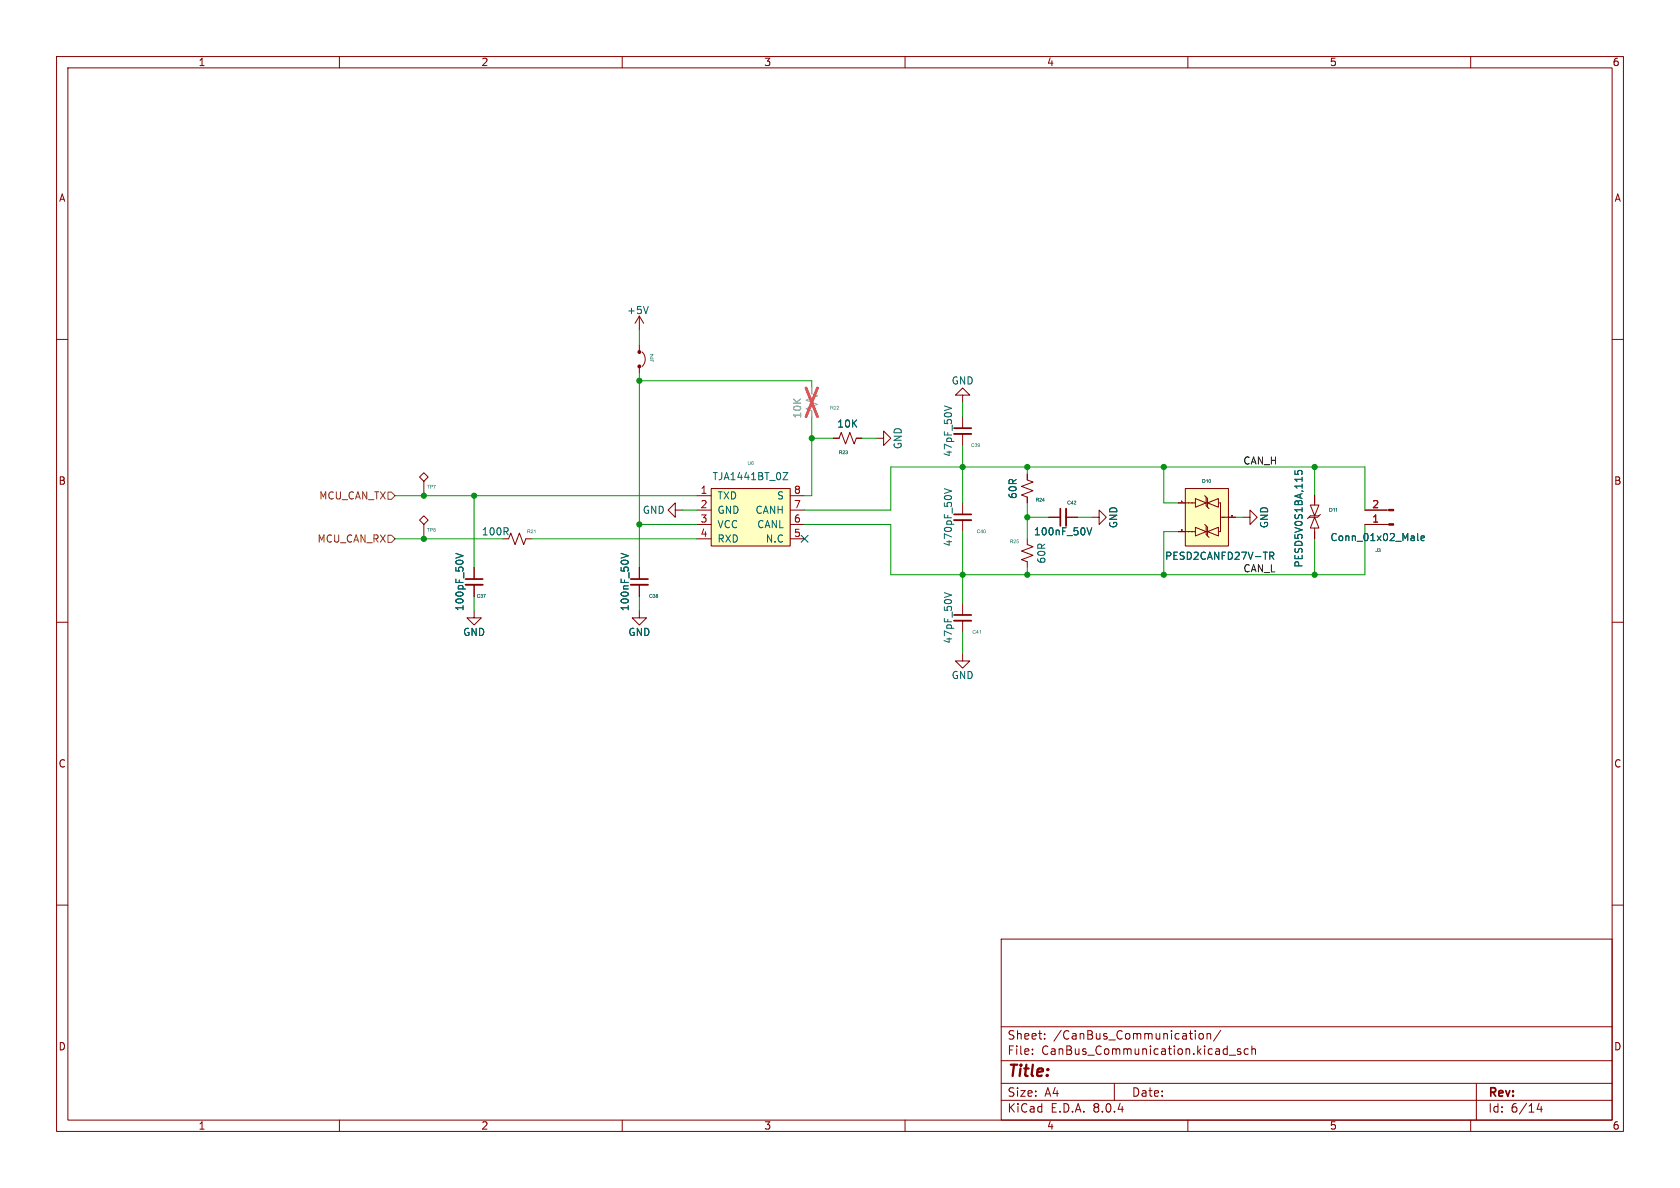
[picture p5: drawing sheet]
<svg xmlns="http://www.w3.org/2000/svg" width="297mm" height="210mm" viewBox="0 0 297 210" stroke-linecap="round" stroke-linejoin="round" font-family="sans-serif">
<g fill="none" stroke="#840000" stroke-width=".18">
<path d="M10 10h277v190h-277zM12 12h273v186h-273zM60 10v2M110 10v2M160 10v2M210 10v2M260 10v2M10 60h2M113 55.9l-.7 1.3M113 55.9v2.5M113 55.9l.8 1.3M285 60h2"/>
<path d="M74.2 91.9l.7-.7 .8 .7-.8 .8zM74.2 84.3l.7-.7 .8 .7-.8 .8zM74.9 85.1v2.5M74.9 92.7v2.6M119.4 90.2v1.2l-1.3-1.2 1.3-1.3v1.3h1.2M10 110h2M83.8 100.3v2.1M83.8 103.4v2M285 110h2M10 160h2M285 160h2M177 166h108v32h-108z"/>
<path d="M60 198v2M110 198v2M160 198v2M177 194.5h108M177 191.5h108M177 187.5h108M177 181.5h108M182.5 186.3v.1M182.5 185.5v.1M184.7 183.6v.1M184.7 182.8v.1M197 191.5v3"/>
<path d="M210 198v2M211.3 182.2v.1M211.3 182.7v1M212 182.8l.2-.1 .5 .1v.6l-.1 .2-.4 .1-.2-.1zM213.4 182.8l.2-.1 .4 .1v.9M213.4 182.7v1M215.8 182.1l-1.3 2M217.3 186.5h1.2M219.3 185.5l-.3-.1-.3 .2 .1 .2 .5 .2v.3h-.6M220.7 185.5l-.5-.1-.2 .3v.4l.1 .2h.6M221.3 185.5l.2-.1 .4 .1 .1 .9M221.3 184.9v1.5"/>
<path d="M260 198v2M261 191.5v6.5M272.1 195l-.4 1.1h1M272.5 195.6v1"/>
</g>
<path d="M82.3 103.4h3" fill="none" stroke="#840000" stroke-width=".33"/>
<path d="M82.3 102.4h3" fill="none" stroke="#840000" stroke-width=".3"/>
<path d="M114.6 54.2l-.4 1.2M80.6 97.8l1.3 .4-1.3 .5" fill="none" stroke="#006464" stroke-width=".18"/>
<path d="M125.7 86.4h14v10.1h-14z" fill="#ffffc2"/>
<g fill="none" stroke="#840000" stroke-width=".18">
<path d="M88.9 95.3h1l.4-1.1 .8 2.1 .7-2.1 .8 2.1 .4-1h1M123.2 87.6h2.5M123.2 90.2h2.5M123.2 92.7h2.5M123.2 95.3h2.5M125.7 86.4h14v10.1h-14zM139.7 87.6h2.5M139.7 90.2h2.5M139.7 92.7h2.5M139.7 95.3h2.5M231.6 89.3h1.6l-.8 1.9zM232.4 91.4l.8 1.9h-1.6z"/>
<path d="M232.4 87.6v1.7M232.4 93.3v2M233.2 91.2h-1.6l-.5 .5M233.4 90.9l-.5 .5h-1.5M241.3 90.2h4.2M241.3 92.7h4.2M83.8 108v1.2h-1.3l1.3 1.3 1.3-1.3h-1.3M113 108v1.2h-1.2l1.2 1.3 1.3-1.3h-1.3M113 100.3v2.1M113 103.4v2"/>
</g>
<path d="M109.8 97.8l1.3 .4-1.3 .5M138.4 83.5h.9l-.9 1.3h.9M228.9 83.2v.6l.6 .1-.1-.2 .1-.4 .2-.1h.4l.1 .2-.1 .5M250.6 94.3v1.1l.2 .2M251.2 95.2l.6-.2v-.2l-.4-.1-.2 .2 .1 .6h.5" fill="none" stroke="#006464" stroke-width=".18"/>
<path d="M111.5 103.4h3.1" fill="none" stroke="#840000" stroke-width=".33"/>
<path d="M111.5 102.4h3.1" fill="none" stroke="#840000" stroke-width=".3"/>
<g fill="#840000" stroke="#840000" stroke-width=".18">
<path d="M245.5 90h.9v.3h-.9z"/>
<path d="M245.5 92.6h.9v.2h-.9z"/>
</g>
<path d="M209.5 86.4h7.7v10.1h-7.7z" fill="#ffffc2"/>
<g fill="none" stroke="#840000" stroke-width=".18">
<path d="M113 61v1.2M113 64.8v1.2M113.5 62.2a1.79 1.79 0 0 1 0 2.6M147.3 77.5h1l.4-1 .8 2 .7-2 .8 2 .4-1h1M154.9 77.5h1.3v1.2l1.3-1.2-1.3-1.3v1.3M170.2 69.9h-1.3l1.3-1.3 1.2 1.3h-1.2v1.2M170.2 73.7v2M170.2 76.7v2M170.2 88.9v2M170.2 91.9v2.1M181.6 83.8v1l1 .4-2 .8 2 .7-2 .8 1 .4v1M181.6 95.3v1l1 .3-2 .8 2 .8-2 .7 1 .4v1"/>
<path d="M185.4 91.4h2.1M188.5 91.4h2M193 91.4h1.3v1.3l1.3-1.3-1.3-1.2v1.2M208.3 94h3M208.3 88.9h3M209.5 86.4h7.7v10.1h-7.7zM211.3 93.2l1.9 .8-1.9 .7zM211.3 88.1l1.9 .8-1.9 .8zM213 87.6l.5 .5v1.6M213 92.7l.5 .5v1.5M213.2 93v1.5l.5 .5M213.2 87.9v1.5l.5 .5"/>
<path d="M213.5 94l1.9-.8v1.5zM213.5 88.9l1.9-.8v1.6zM215.4 88.9h.4v5.1h-.4M215.8 91.4h2.6M219.7 91.4h1.3v1.3l1.2-1.3-1.2-1.2v1.2M232.4 87.6v1.3M232.4 94v1.3M241.3 92.7h3.8M241.3 90.2h3.8M83.8 100.3v2.1M83.8 103.4v2M113 100.3v2.1"/>
<path d="M113 103.4v2M170.2 115.6v1.2h-1.3l1.3 1.3 1.2-1.3h-1.2M170.2 106.7v2M170.2 109.7v2.1"/>
</g>
<path d="M208.9 88.6h.1M208.9 93.7h.1M217.8 91.1h.1M217.8 91.2h.1M217.8 91.1v.1" fill="none" stroke="#a90000" stroke-width=".18"/>
<path d="M166.9 71.8l1.3 .4M80.6 97.8l1.3 .4-1.3 .5M109.8 97.8l1.3 .4-1.3 .5M166.9 86.4l1.3 .4-1.3 .4M192.2 93.3l.4 1.3 .4-1.3M224.5 98.3l.6-.1 .1-.2-.1-.3-.6-.1v1.3M224.8 98.3l.4 .6M228.9 83.2v.6l.6 .1-.1-.2 .1-.4 .2-.1h.4l.1 .2-.1 .5M250.6 94.3v1.1l.2 .2M251.2 95.2l.6-.2v-.2l-.4-.1-.2 .2 .1 .6h.5M166.9 104.8l1.3 .4" fill="none" stroke="#006464" stroke-width=".18"/>
<g fill="#840000" stroke="#840000" stroke-width=".18">
<circle cx="113" cy="62.2" r=".25"/>
<circle cx="113" cy="64.8" r=".25"/>
</g>
<path d="M168.7 76.7h3M168.7 91.9h3M188.5 89.9v3.1M168.7 109.7h3" fill="none" stroke="#840000" stroke-width=".33"/>
<path d="M168.7 75.7h3M168.7 90.9h3M187.5 89.9v3.1M168.7 108.7h3" fill="none" stroke="#840000" stroke-width=".3"/>
<path d="M143.5 68.6v1l1 .4-2 .7 2 .8-2 .8 1 .3v1.1" fill="none" stroke="#a1a1a1" stroke-width=".18"/>
<path d="M142.5 68.6l2 5.1M144.5 68.6l-2 5.1" fill="none" stroke="#e65255" stroke-width=".46"/>
<path d="M68.6 87h.6l.6 .6-.6 .7h-.6zM68.6 94.6h.6l.6 .7-.6 .6h-.6z" fill="none" stroke="#725600" stroke-width=".18"/>
<g fill="none" stroke="#009600" stroke-width=".18">
<path d="M113 58.4v2.6M113 67.3h30.5v1.3M113 66v34.3M143.5 73.7v13.9h-1.3M143.5 77.5h3.8M152.4 77.5h2.5M170.2 71.1v2.6M170.2 78.7v10.2M69.8 95.3h19.1M69.8 87.6h53.4M83.8 87.6v12.7M94 95.3h29.2"/>
<path d="M113 92.7h10.2M120.6 90.2h2.6M142.2 92.7h15.3v8.9h83.8v-8.9M142.2 90.2h15.3v-7.6h83.8v7.6M170.2 94v12.7M181.6 91.4h3.8M181.6 82.6v1.2M181.6 88.9v6.4M190.5 91.4h2.5M205.7 82.6v6.3h2.6M208.3 94h-2.6v7.6M218.4 91.4h1.3"/>
<path d="M232.4 82.6v5M232.4 95.3v6.3M83.8 105.4v2.6M113 105.4v2.6M170.2 111.8v3.8M181.6 100.3v1.3"/>
</g>
<path d="M141.6 94.6l1.2 1.3M142.8 94.6l-1.2 1.3" fill="none" stroke="#000084" stroke-width=".18"/>
<g fill="#009600" stroke="#009600" stroke-width=".18">
<circle cx="83.8" cy="87.6" r=".46"/>
<circle cx="113" cy="92.7" r=".46"/>
<circle cx="74.9" cy="87.6" r=".46"/>
<circle cx="113" cy="67.3" r=".46"/>
<circle cx="74.9" cy="95.3" r=".46"/>
<circle cx="143.5" cy="77.5" r=".46"/>
<circle cx="232.4" cy="101.6" r=".46"/>
<circle cx="205.7" cy="82.6" r=".46"/>
<circle cx="205.7" cy="101.6" r=".46"/>
<circle cx="232.4" cy="82.6" r=".46"/>
<circle cx="181.6" cy="91.4" r=".46"/>
<circle cx="181.6" cy="82.6" r=".46"/>
<circle cx="170.2" cy="82.6" r=".46"/>
<circle cx="170.2" cy="101.6" r=".46"/>
<circle cx="181.6" cy="101.6" r=".46"/>
</g>
<text font-size="2.8" fill="#840000" x="178" y="190.9">Title:</text>
<g font-size="2.1" fill="#840000">
<text x="178" y="184">Sheet:</text>
<text x="186.2" y="184">/CanBus_Communication/</text>
<text x="178" y="186.7">File:</text>
<text x="184.1" y="186.7">CanBus_Communication.kicad_sch</text>
<text x="178" y="196.9">KiCad</text>
<text x="178" y="194.1">Size:</text>
<text x="184.7" y="194.1">A4</text>
<text x="185.7" y="196.9">E.D.A.</text>
<text x="193.3" y="196.9">8.0.4</text>
<text x="200" y="194.1">Date:</text>
<text x="263" y="194.3">Rev:</text>
<text x="263" y="196.9">Id:</text>
<text x="267.1" y="196.9">6/14</text>
</g>
<g font-size="1.8" fill="#840000">
<text x="35" y="11.9">1</text>
<text x="85" y="11.9">2</text>
<text x="135" y="11.9">3</text>
<text x="185" y="11.9">4</text>
<text x="235" y="11.9">5</text>
<text x="285" y="11.9">6</text>
<text x="10.3" y="35.9">A</text>
<text x="285.3" y="35.9">A</text>
<text x="10.3" y="85.9">B</text>
<text x="285.3" y="85.9">B</text>
<text x="10.3" y="135.9">C</text>
<text x="285.3" y="135.9">C</text>
<text x="10.3" y="185.9">D</text>
<text x="285.3" y="185.9">D</text>
<text x="35" y="199.9">1</text>
<text x="85" y="199.9">2</text>
<text x="135" y="199.9">3</text>
<text x="185" y="199.9">4</text>
<text x="235" y="199.9">5</text>
<text x="285" y="199.9">6</text>
</g>
<g font-size="1.8" fill="#006464">
<text x="110.8" y="55.7">+5V</text>
<text x="168.1" y="68.2">GND</text>
<text x="147.9" y="75.8">10K</text>
<text x="159.6" y="79.5" transform="rotate(-90 159.6 79.5)">GND</text>
<text x="168.5" y="80.9" transform="rotate(-90 168.5 80.9)">47pF_50V</text>
<text x="125.9" y="85.1">TJA1441BT_0Z</text>
<text x="126.7" y="88.5">TXD</text>
<text x="137.3" y="88.5">S</text>
<text x="179.9" y="88.3" transform="rotate(-90 179.9 88.3)">60R</text>
<text x="85.1" y="94.8">100R</text>
<text x="113.5" y="91">GND</text>
<text x="126.7" y="91">GND</text>
<text x="126.7" y="93.6">VCC</text>
<text x="133.5" y="91">CANH</text>
<text x="133.8" y="93.6">CANL</text>
<text x="182.7" y="94.8">100nF_50V</text>
<text x="197.7" y="93.5" transform="rotate(-90 197.7 93.5)">GND</text>
<text x="224.4" y="93.5" transform="rotate(-90 224.4 93.5)">GND</text>
<text x="235.1" y="95.9">Conn_01x02_Male</text>
<text x="126.7" y="96.1">RXD</text>
<text x="135.3" y="96.1">N.C</text>
<text x="168.5" y="96.7" transform="rotate(-90 168.5 96.7)">470pF_50V</text>
<text x="185" y="99.7" transform="rotate(-90 185 99.7)">60R</text>
<text x="205.9" y="99.2">PESD2CANFD27V-TR</text>
<text x="230.5" y="100.4" transform="rotate(-90 230.5 100.4)">PESD5V0S1BA,115</text>
<text x="81.8" y="112.6">GND</text>
<text x="82.1" y="108.1" transform="rotate(-90 82.1 108.1)">100pF_50V</text>
<text x="111" y="112.6">GND</text>
<text x="111.4" y="108.1" transform="rotate(-90 111.4 108.1)">100nF_50V</text>
<text x="168.5" y="113.9" transform="rotate(-90 168.5 113.9)">47pF_50V</text>
<text x="168.1" y="120.2">GND</text>
</g>
<text font-size="1.8" fill="#989898" x="141.8" y="74.1" transform="rotate(-90 141.8 74.1)">10K</text>
<g font-size="1.8" fill="#0f0f0f">
<text x="219.7" y="82.2">CAN_H</text>
<text x="219.7" y="101.3">CAN_L</text>
</g>
<g font-size="1.8" fill="#725600">
<text x="56.3" y="88.5">MCU_CAN_TX</text>
<text x="56" y="96.1">MCU_CAN_RX</text>
</g>
<g font-size="1.8" fill="#a90000">
<text x="123.8" y="87.4">1</text>
<text x="123.8" y="89.9">2</text>
<text x="140.3" y="89.9">7</text>
<text x="140.3" y="87.4">8</text>
<text x="242.5" y="89.9">2</text>
<text x="123.8" y="92.5">3</text>
<text x="123.8" y="95">4</text>
<text x="140.3" y="95">5</text>
<text x="140.3" y="92.5">6</text>
<text x="242.5" y="92.5">1</text>
</g>
<g font-size=".9" fill="#006464">
<text x="115.8" y="64" transform="rotate(-90 115.8 64)">JP4</text>
<text x="132.1" y="82.4">U6</text>
<text x="148.3" y="80.5">R23</text>
<text x="171.7" y="79.2">C39</text>
<text x="75.4" y="86.6">TP7</text>
<text x="183.1" y="88.9">R24</text>
<text x="188.7" y="89.4">C42</text>
<text x="212.5" y="85.6">D10</text>
<text x="75.4" y="94.2">TP8</text>
<text x="93.2" y="94.5">R21</text>
<text x="172.7" y="94.5">C40</text>
<text x="234.9" y="90.7">D11</text>
<text x="178.5" y="96.3">R25</text>
<text x="243.2" y="97.8">J3</text>
<text x="84.3" y="105.9">C37</text>
<text x="114.8" y="105.9">C38</text>
<text x="171.9" y="112.3">C41</text>
</g>
<text font-size=".9" fill="#989898" x="146.8" y="72.6">R22</text>
</svg>
